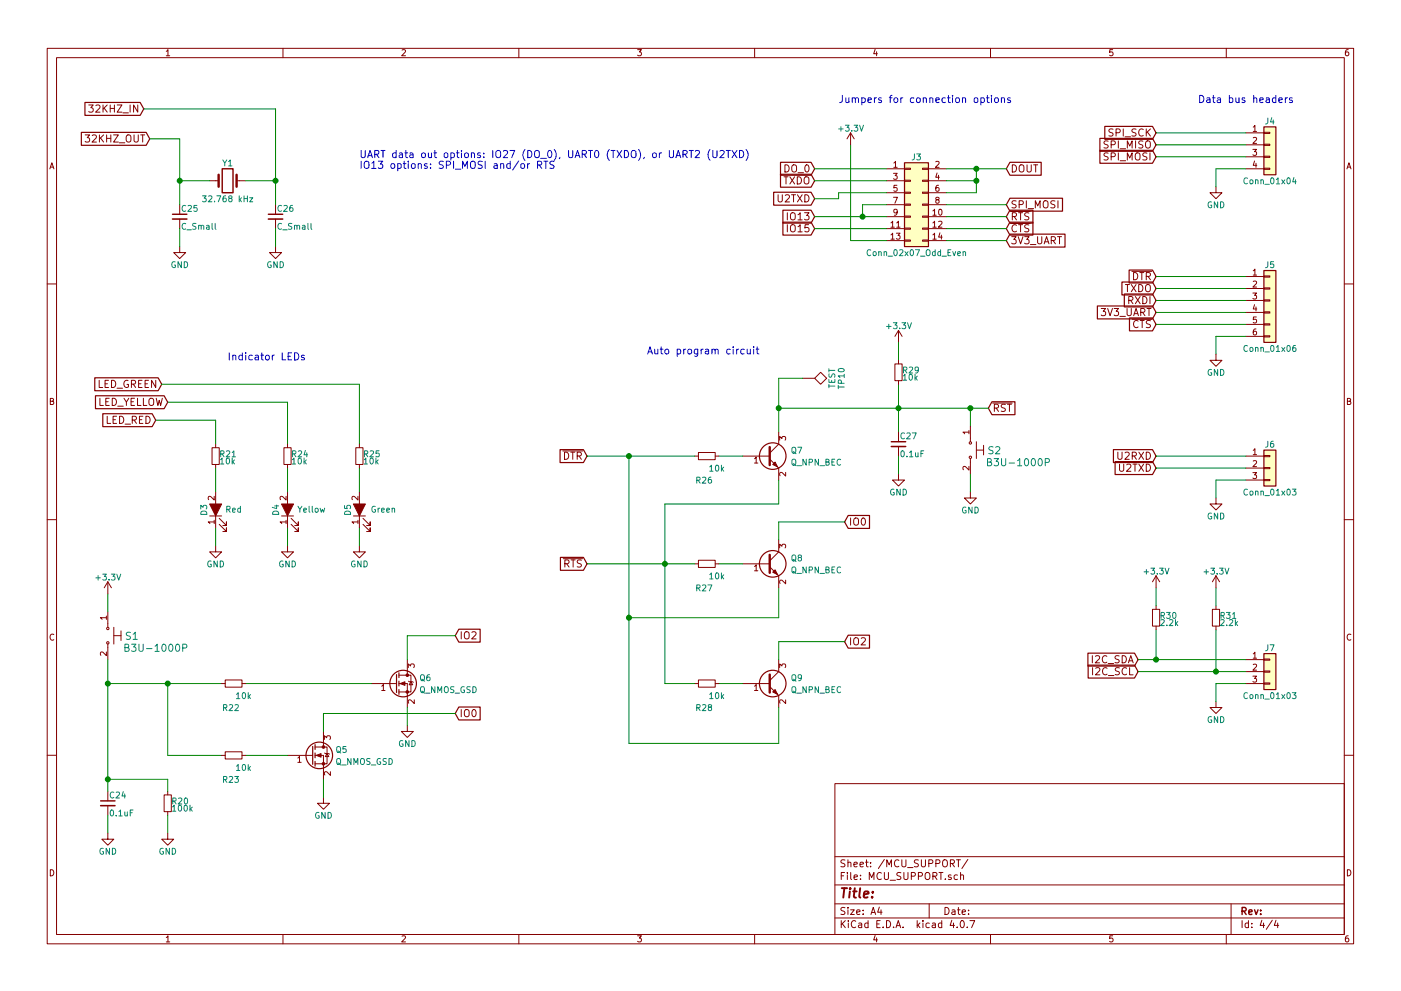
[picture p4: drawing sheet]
EESchema Schematic File Version 2
LIBS:power
LIBS:device
LIBS:switches
LIBS:relays
LIBS:motors
LIBS:transistors
LIBS:conn
LIBS:linear
LIBS:regul
LIBS:74xx
LIBS:cmos4000
LIBS:adc-dac
LIBS:memory
LIBS:xilinx
LIBS:microcontrollers
LIBS:dsp
LIBS:microchip
LIBS:analog_switches
LIBS:motorola
LIBS:texas
LIBS:intel
LIBS:audio
LIBS:interface
LIBS:digital-audio
LIBS:philips
LIBS:display
LIBS:cypress
LIBS:siliconi
LIBS:opto
LIBS:atmel
LIBS:contrib
LIBS:valves
LIBS:CustomComponents
LIBS:dk_Addressable-Specialty
LIBS:dk_Alarms-Buzzers-and-Sirens
LIBS:dk_Automotive-Relays
LIBS:dk_Balun
LIBS:dk_Barrel-Audio-Connectors
LIBS:dk_Battery-Holders-Clips-Contacts
LIBS:dk_Clock-Timing-Clock-Generators-PLLs-Frequency-Synthesizers
LIBS:dk_Clock-Timing-Programmable-Timers-and-Oscillators
LIBS:dk_Clock-Timing-Real-Time-Clocks
LIBS:dk_Coaxial-Connectors-RF
LIBS:dk_Current-Transducers
LIBS:dk_Data-Acquisition-ADCs-DACs-Special-Purpose
LIBS:dk_Data-Acquisition-Analog-to-Digital-Converters-ADC
LIBS:dk_Data-Acquisition-Digital-Potentiometers
LIBS:dk_Data-Acquisition-Digital-to-Analog-Converters-DAC
LIBS:dk_Data-Acquisition-Touch-Screen-Controllers
LIBS:dk_DC-DC-Converters
LIBS:dk_Digital-Isolators
LIBS:dk_Diodes-Bridge-Rectifiers
LIBS:dk_Diodes-Rectifiers-Arrays
LIBS:dk_Diodes-Rectifiers-Single
LIBS:dk_Diodes-Zener-Single
LIBS:dk_Display-Modules-LCD-OLED-Graphic
LIBS:dk_Display-Modules-LED-Character-and-Numeric
LIBS:dk_D-Sub-Connectors
LIBS:dk_Embedded-Microcontrollers
LIBS:dk_Encoders
LIBS:dk_Evaluation-Boards-Sensors
LIBS:dk_Ferrite-Beads-and-Chips
LIBS:dk_Fixed-Inductors
LIBS:dk_Fuses
LIBS:dk_Gas-Sensors
LIBS:dk_Humidity-Moisture-Sensors
LIBS:dk_Image-Sensors-Camera
LIBS:dk_Infrared-UV-Visible-Emitters
LIBS:dk_Inrush-Current-Limiters-ICL
LIBS:dk_Interface-Analog-Switches-Multiplexers-Demultiplexers
LIBS:dk_Interface-Analog-Switches-Special-Purpose
LIBS:dk_Interface-Controllers
LIBS:dk_Interface-Drivers-Receivers-Transceivers
LIBS:dk_Interface-I-O-Expanders
LIBS:dk_Interface-Modules
LIBS:dk_Interface-Sensor-and-Detector-Interfaces
LIBS:dk_Interface-Sensor-Capacitive-Touch
LIBS:dk_Interface-Specialized
LIBS:dk_LED-Indication-Discrete
LIBS:dk_LEDs-Circuit-Board-Indicators-Arrays-Light-Bars-Bar-Graphs
LIBS:dk_Linear-Amplifiers-Audio
LIBS:dk_Linear-Amplifiers-Instrumentation-OP-Amps-Buffer-Amps
LIBS:dk_Linear-Comparators
LIBS:dk_Logic-Buffers-Drivers-Receivers-Transceivers
LIBS:dk_Logic-Flip-Flops
LIBS:dk_Logic-Gates-and-Inverters
LIBS:dk_Logic-Multivibrators
LIBS:dk_Logic-Shift-Registers
LIBS:dk_Logic-Signal-Switches-Multiplexers-Decoders
LIBS:dk_Logic-Translators-Level-Shifters
LIBS:dk_Magnetic-Sensors-Compass-Magnetic-Field-Modules
LIBS:dk_Magnetic-Sensors-Linear-Compass-ICs
LIBS:dk_Magnetic-Sensors-Switches-Solid-State
LIBS:dk_Memory
LIBS:dk_Memory-Connectors-PC-Card-Sockets
LIBS:dk_Microphones
LIBS:dk_Modular-Connectors-Jacks
LIBS:dk_Modular-Connectors-Jacks-With-Magnetics
LIBS:dk_Motion-Sensors-Accelerometers
LIBS:dk_Motion-Sensors-IMUs-Inertial-Measurement-Units
LIBS:dk_Motion-Sensors-Tilt-Switches
LIBS:dk_Navigation-Switches-Joystick
LIBS:dk_Optical-Sensors-Ambient-Light-IR-UV-Sensors
LIBS:dk_Optical-Sensors-Photo-Detectors-Remote-Receiver
LIBS:dk_Optical-Sensors-Photodiodes
LIBS:dk_Optical-Sensors-Phototransistors
LIBS:dk_Optical-Sensors-Reflective-Analog-Output
LIBS:dk_Optoisolators-Logic-Output
LIBS:dk_Optoisolators-Transistor-Photovoltaic-Output
LIBS:dk_Optoisolators-Triac-SCR-Output
LIBS:dk_Oscillators
LIBS:dk_PMIC-AC-DC-Converters-Offline-Switchers
LIBS:dk_PMIC-Battery-Chargers
LIBS:dk_PMIC-Battery-Management
LIBS:dk_PMIC-Current-Regulation-Management
LIBS:dk_PMIC-Full-Half-Bridge-Drivers
LIBS:dk_PMIC-Gate-Drivers
LIBS:dk_PMIC-LED-Drivers
LIBS:dk_PMIC-Motor-Drivers-Controllers
LIBS:dk_PMIC-OR-Controllers-Ideal-Diodes
LIBS:dk_PMIC-Power-Distribution-Switches-Load-Drivers
LIBS:dk_PMIC-Power-Management-Specialized
LIBS:dk_PMIC-RMS-to-DC-Converters
LIBS:dk_PMIC-Supervisors
LIBS:dk_PMIC-Thermal-Management
LIBS:dk_PMIC-V-F-and-F-V-Converters
LIBS:dk_PMIC-Voltage-Reference
LIBS:dk_PMIC-Voltage-Regulators-DC-DC-Switching-Controllers
LIBS:dk_PMIC-Voltage-Regulators-DC-DC-Switching-Regulators
LIBS:dk_PMIC-Voltage-Regulators-Linear
LIBS:dk_PMIC-Voltage-Regulators-Special-Purpose
LIBS:dk_Power-Relays-Over-2-Amps
LIBS:dk_Pressure-Sensors-Transducers
LIBS:dk_Programmable-Oscillators
LIBS:dk_Pushbutton-Switches
LIBS:dk_Rectangular-Connectors-Headers-Male-Pins
LIBS:dk_Reed-Relays
LIBS:dk_Resistor-Networks-Arrays
LIBS:dk_RF-Amplifiers
LIBS:dk_RF-Antennas
LIBS:dk_RF-Demodulators
LIBS:dk_RF-Detectors
LIBS:dk_RF-Evaluation-and-Development-Kits-Boards
LIBS:dk_RFID-RF-Access-Monitoring-ICs
LIBS:dk_RF-Receivers
LIBS:dk_RF-Switches
LIBS:dk_RF-Transceiver-ICs
LIBS:dk_RF-Transceiver-Modules
LIBS:dk_RF-Transmitters
LIBS:dk_Rotary-Potentiometers-Rheostats
LIBS:dk_Sensors-Transducers_Accessories
LIBS:dk_Signal-Relays-Up-to-2-Amps
LIBS:dk_Slide-Switches
LIBS:dk_Solid-State-Relays
LIBS:dk_Specialized-ICs
LIBS:dk_Specialized-Sensors
LIBS:dk_Surge-Suppression-ICs
LIBS:dk_Tactile-Switches
LIBS:dk_Temperature-Sensors-Analog-and-Digital-Output
LIBS:dk_Thermal-Cutoffs-Thermal-Fuses
LIBS:dk_Thyristors-DIACs-SIDACs
LIBS:dk_Thyristors-SCRs
LIBS:dk_Thyristors-TRIACs
LIBS:dk_Toggle-Switches
LIBS:dk_Transistors-Bipolar-BJT-Arrays
LIBS:dk_Transistors-Bipolar-BJT-RF
LIBS:dk_Transistors-Bipolar-BJT-Single
LIBS:dk_Transistors-Bipolar-BJT-Single-Pre-Biased
LIBS:dk_Transistors-FETs-MOSFETs-Arrays
LIBS:dk_Transistors-FETs-MOSFETs-RF
LIBS:dk_Transistors-FETs-MOSFETs-Single
LIBS:dk_Transistors-JFETs
LIBS:dk_Trimmer-Potentiometers
LIBS:dk_TVS-Diodes
LIBS:dk_TVS-Mixed-Technology
LIBS:dk_USB-DVI-HDMI-Connectors
LIBS:TPS55340PWP
LIBS:espressif-xess
LIBS:CONTROLLER_PCB-cache
EELAYER 25 0
EELAYER END
$Descr A4 11693 8268
encoding utf-8
Sheet 4 4
Title ""
Date ""
Rev ""
Comp ""
Comment1 ""
Comment2 ""
Comment3 ""
Comment4 ""
$EndDescr
$Comp
L C_Small C25
U 1 1
P 1500 1800
F 0 "C25" H 1510 1870 50  0000 L CNN
F 1 "C_Small" H 1510 1720 50  0000 L CNN
F 2 "Capacitors_SMD:C_0603_HandSoldering" H 1500 1800 50  0001 C CNN
F 3 "" H 1500 1800 50  0001 C CNN
	1    1500 1800
	1    0    0    -1  
$EndComp
$Comp
L Crystal Y1
U 1 1
P 1900 1500
F 0 "Y1" H 1900 1650 50  0000 C CNN
F 1 "32.768 kHz" H 1900 1350 50  0000 C CNN
F 2 "Crystals:Crystal_SMD_3215-2pin_3.2x1.5mm" H 1900 1500 50  0001 C CNN
F 3 "" H 1900 1500 50  0001 C CNN
F 4 "FC-135 32.7680KA-A0" H 1900 1500 60  0001 C CNN "P/N"
	1    1900 1500
	1    0    0    -1  
$EndComp
$Comp
L C_Small C26
U 1 1
P 2300 1800
F 0 "C26" H 2310 1870 50  0000 L CNN
F 1 "C_Small" H 2310 1720 50  0000 L CNN
F 2 "Capacitors_SMD:C_0603_HandSoldering" H 2300 1800 50  0001 C CNN
F 3 "" H 2300 1800 50  0001 C CNN
	1    2300 1800
	1    0    0    -1  
$EndComp
Text GLabel 1200 900  0    60   Input ~ 0
32KHZ_IN
Text GLabel 1250 1150 0    60   Input ~ 0
32KHZ_OUT
$Comp
L GND #PWR025
U 1 1
P 1500 2050
F 0 "#PWR025" H 1500 1800 50  0001 C CNN
F 1 "GND" H 1500 1900 50  0000 C CNN
F 2 "" H 1500 2050 50  0001 C CNN
F 3 "" H 1500 2050 50  0001 C CNN
	1    1500 2050
	1    0    0    -1  
$EndComp
$Comp
L GND #PWR026
U 1 1
P 2300 2050
F 0 "#PWR026" H 2300 1800 50  0001 C CNN
F 1 "GND" H 2300 1900 50  0000 C CNN
F 2 "" H 2300 2050 50  0001 C CNN
F 3 "" H 2300 2050 50  0001 C CNN
	1    2300 2050
	1    0    0    -1  
$EndComp
Text GLabel 8400 1400 2    60   Input ~ 0
DOUT
Text GLabel 6800 1400 0    60   Input ~ 0
DO_0
Text GLabel 6800 1500 0    60   Input ~ 0
TXDO
Text GLabel 6800 1650 0    60   Input ~ 0
U2TXD
$Comp
L Conn_01x04 J4
U 1 1
P 10600 1200
F 0 "J4" H 10600 1400 50  0000 C CNN
F 1 "Conn_01x04" H 10600 900 50  0000 C CNN
F 2 "Pin_Headers:Pin_Header_Straight_1x04_Pitch2.54mm_SMD_Pin1Left" H 10600 1200 50  0001 C CNN
F 3 "" H 10600 1200 50  0001 C CNN
	1    10600 1200
	1    0    0    -1  
$EndComp
$Comp
L Conn_01x03 J6
U 1 1
P 10600 3900
F 0 "J6" H 10600 4100 50  0000 C CNN
F 1 "Conn_01x03" H 10600 3700 50  0000 C CNN
F 2 "Pin_Headers:Pin_Header_Straight_1x03_Pitch2.54mm_SMD_Pin1Left" H 10600 3900 50  0001 C CNN
F 3 "" H 10600 3900 50  0001 C CNN
	1    10600 3900
	1    0    0    -1  
$EndComp
$Comp
L GND #PWR027
U 1 1
P 10150 1550
F 0 "#PWR027" H 10150 1300 50  0001 C CNN
F 1 "GND" H 10150 1400 50  0000 C CNN
F 2 "" H 10150 1550 50  0001 C CNN
F 3 "" H 10150 1550 50  0001 C CNN
	1    10150 1550
	1    0    0    -1  
$EndComp
$Comp
L GND #PWR028
U 1 1
P 10150 2950
F 0 "#PWR028" H 10150 2700 50  0001 C CNN
F 1 "GND" H 10150 2800 50  0000 C CNN
F 2 "" H 10150 2950 50  0001 C CNN
F 3 "" H 10150 2950 50  0001 C CNN
	1    10150 2950
	1    0    0    -1  
$EndComp
$Comp
L GND #PWR029
U 1 1
P 10150 4150
F 0 "#PWR029" H 10150 3900 50  0001 C CNN
F 1 "GND" H 10150 4000 50  0000 C CNN
F 2 "" H 10150 4150 50  0001 C CNN
F 3 "" H 10150 4150 50  0001 C CNN
	1    10150 4150
	1    0    0    -1  
$EndComp
$Comp
L Conn_01x03 J7
U 1 1
P 10600 5600
F 0 "J7" H 10600 5800 50  0000 C CNN
F 1 "Conn_01x03" H 10600 5400 50  0000 C CNN
F 2 "Pin_Headers:Pin_Header_Straight_1x03_Pitch2.54mm_SMD_Pin1Left" H 10600 5600 50  0001 C CNN
F 3 "" H 10600 5600 50  0001 C CNN
	1    10600 5600
	1    0    0    -1  
$EndComp
$Comp
L GND #PWR030
U 1 1
P 10150 5850
F 0 "#PWR030" H 10150 5600 50  0001 C CNN
F 1 "GND" H 10150 5700 50  0000 C CNN
F 2 "" H 10150 5850 50  0001 C CNN
F 3 "" H 10150 5850 50  0001 C CNN
	1    10150 5850
	1    0    0    -1  
$EndComp
Text GLabel 9650 1100 0    60   Input ~ 0
SPI_SCK
Text GLabel 9650 1200 0    60   Input ~ 0
SPI_MISO
Text GLabel 9650 2500 0    60   Input ~ 0
RXDI
Text GLabel 9650 2400 0    60   Input ~ 0
TXDO
Text GLabel 9650 3800 0    60   Input ~ 0
U2RXD
Text GLabel 9650 3900 0    60   Input ~ 0
U2TXD
$Comp
L R_Small R31
U 1 1
P 10150 5150
F 0 "R31" H 10180 5170 50  0000 L CNN
F 1 "2.2k" H 10180 5110 50  0000 L CNN
F 2 "Resistors_SMD:R_0603_HandSoldering" H 10150 5150 50  0001 C CNN
F 3 "" H 10150 5150 50  0001 C CNN
	1    10150 5150
	1    0    0    -1  
$EndComp
$Comp
L R_Small R30
U 1 1
P 9650 5150
F 0 "R30" H 9680 5170 50  0000 L CNN
F 1 "2.2k" H 9680 5110 50  0000 L CNN
F 2 "Resistors_SMD:R_0603_HandSoldering" H 9650 5150 50  0001 C CNN
F 3 "" H 9650 5150 50  0001 C CNN
	1    9650 5150
	1    0    0    -1  
$EndComp
$Comp
L +3.3V #PWR031
U 1 1
P 9650 4900
F 0 "#PWR031" H 9650 4750 50  0001 C CNN
F 1 "+3.3V" H 9650 5040 50  0000 C CNN
F 2 "" H 9650 4900 50  0001 C CNN
F 3 "" H 9650 4900 50  0001 C CNN
	1    9650 4900
	1    0    0    -1  
$EndComp
$Comp
L +3.3V #PWR032
U 1 1
P 10150 4900
F 0 "#PWR032" H 10150 4750 50  0001 C CNN
F 1 "+3.3V" H 10150 5040 50  0000 C CNN
F 2 "" H 10150 4900 50  0001 C CNN
F 3 "" H 10150 4900 50  0001 C CNN
	1    10150 4900
	1    0    0    -1  
$EndComp
Text GLabel 9500 5500 0    60   Input ~ 0
I2C_SDA
Text GLabel 9500 5600 0    60   Input ~ 0
I2C_SCL
Text GLabel 6800 1800 0    60   Input ~ 0
IO13
Text GLabel 8400 1700 2    60   Input ~ 0
SPI_MOSI
Text GLabel 9650 1300 0    60   Input ~ 0
SPI_MOSI
Text GLabel 8400 1800 2    60   Input ~ 0
~RTS
$Comp
L Conn_01x06 J5
U 1 1
P 10600 2500
F 0 "J5" H 10600 2800 50  0000 C CNN
F 1 "Conn_01x06" H 10600 2100 50  0000 C CNN
F 2 "Pin_Headers:Pin_Header_Straight_1x06_Pitch2.54mm_SMD_Pin1Left" H 10600 2500 50  0001 C CNN
F 3 "" H 10600 2500 50  0001 C CNN
	1    10600 2500
	1    0    0    -1  
$EndComp
Text GLabel 9650 2700 0    60   Input ~ 0
~CTS
Text GLabel 9650 2300 0    60   Input ~ 0
~DTR
$Comp
L Conn_02x07_Odd_Even J3
U 1 1
P 7600 1700
F 0 "J3" H 7650 2100 50  0000 C CNN
F 1 "Conn_02x07_Odd_Even" H 7650 1300 50  0000 C CNN
F 2 "Pin_Headers:Pin_Header_Straight_2x07_Pitch2.54mm_SMD" H 7600 1700 50  0001 C CNN
F 3 "" H 7600 1700 50  0001 C CNN
	1    7600 1700
	1    0    0    -1  
$EndComp
Text GLabel 8400 1900 2    60   Input ~ 0
~CTS
Text GLabel 8400 2000 2    60   Input ~ 0
3V3_UART
Text GLabel 9650 2600 0    60   Input ~ 0
3V3_UART
$Comp
L +3.3V #PWR033
U 1 1
P 7100 1200
F 0 "#PWR033" H 7100 1050 50  0001 C CNN
F 1 "+3.3V" H 7100 1340 50  0000 C CNN
F 2 "" H 7100 1200 50  0001 C CNN
F 3 "" H 7100 1200 50  0001 C CNN
	1    7100 1200
	1    0    0    -1  
$EndComp
Text GLabel 6800 1900 0    60   Input ~ 0
IO15
Text Notes 7000 850  0    60   ~ 0
Jumpers for connection options
$Comp
L Q_NPN_BEC Q9
U 1 1
P 6400 5700
F 0 "Q9" H 6600 5750 50  0000 L CNN
F 1 "Q_NPN_BEC" H 6600 5650 50  0000 L CNN
F 2 "TO_SOT_Packages_SMD:SOT-23" H 6600 5800 50  0001 C CNN
F 3 "" H 6400 5700 50  0001 C CNN
	1    6400 5700
	1    0    0    -1  
$EndComp
$Comp
L Q_NPN_BEC Q8
U 1 1
P 6400 4700
F 0 "Q8" H 6600 4750 50  0000 L CNN
F 1 "Q_NPN_BEC" H 6600 4650 50  0000 L CNN
F 2 "TO_SOT_Packages_SMD:SOT-23" H 6600 4800 50  0001 C CNN
F 3 "" H 6400 4700 50  0001 C CNN
	1    6400 4700
	1    0    0    -1  
$EndComp
$Comp
L Q_NPN_BEC Q7
U 1 1
P 6400 3800
F 0 "Q7" H 6600 3850 50  0000 L CNN
F 1 "Q_NPN_BEC" H 6600 3750 50  0000 L CNN
F 2 "TO_SOT_Packages_SMD:SOT-23" H 6600 3900 50  0001 C CNN
F 3 "" H 6400 3800 50  0001 C CNN
	1    6400 3800
	1    0    0    -1  
$EndComp
Text GLabel 8250 3400 2    60   Input ~ 0
~RST
Text GLabel 7050 4350 2    60   Input ~ 0
IO0
Text GLabel 7050 5350 2    60   Input ~ 0
IO2
$Comp
L GND #PWR034
U 1 1
P 7500 3950
F 0 "#PWR034" H 7500 3700 50  0001 C CNN
F 1 "GND" H 7500 3800 50  0000 C CNN
F 2 "" H 7500 3950 50  0001 C CNN
F 3 "" H 7500 3950 50  0001 C CNN
	1    7500 3950
	1    0    0    -1  
$EndComp
$Comp
L +3.3V #PWR035
U 1 1
P 7500 2850
F 0 "#PWR035" H 7500 2700 50  0001 C CNN
F 1 "+3.3V" H 7500 2990 50  0000 C CNN
F 2 "" H 7500 2850 50  0001 C CNN
F 3 "" H 7500 2850 50  0001 C CNN
	1    7500 2850
	1    0    0    -1  
$EndComp
$Comp
L R_Small R26
U 1 1
P 5900 3800
F 0 "R26" V 6100 3750 50  0000 L CNN
F 1 "10k" V 6000 3650 50  0000 L CNN
F 2 "Resistors_SMD:R_0603_HandSoldering" H 5900 3800 50  0001 C CNN
F 3 "" H 5900 3800 50  0001 C CNN
	1    5900 3800
	0    -1   1    0   
$EndComp
Text GLabel 4900 3800 0    60   Input ~ 0
~DTR
Text GLabel 4900 4700 0    60   Input ~ 0
~RTS
$Comp
L B3U-1000P S2
U 1 1
P 8100 3750
F 0 "S2" V 8100 3950 60  0000 C CNN
F 1 "B3U-1000P" V 8200 4150 60  0000 C CNN
F 2 "digikey-footprints:Switch_Tactile_SMD_B3U-1000P" H 8300 3950 60  0001 L CNN
F 3 "http://omronfs.omron.com/en_US/ecb/products/pdf/en-b3u.pdf" H 8300 4050 60  0001 L CNN
F 4 "SW1020CT-ND" H 8300 4150 60  0001 L CNN "Digi-Key_PN"
F 5 "B3U-1000P" H 8300 4250 60  0001 L CNN "MPN"
F 6 "Switches" H 8300 4350 60  0001 L CNN "Category"
F 7 "Tactile Switches" H 8300 4450 60  0001 L CNN "Family"
F 8 "http://omronfs.omron.com/en_US/ecb/products/pdf/en-b3u.pdf" H 8300 4550 60  0001 L CNN "DK_Datasheet_Link"
F 9 "/product-detail/en/omron-electronics-inc-emc-div/B3U-1000P/SW1020CT-ND/1534357" H 8300 4650 60  0001 L CNN "DK_Detail_Page"
F 10 "SWITCH TACTILE SPST-NO 0.05A 12V" H 8300 4750 60  0001 L CNN "Description"
F 11 "Omron Electronics Inc-EMC Div" H 8300 4850 60  0001 L CNN "Manufacturer"
F 12 "Active" H 8300 4950 60  0001 L CNN "Status"
	1    8100 3750
	0    1    1    0   
$EndComp
$Comp
L GND #PWR036
U 1 1
P 8100 4100
F 0 "#PWR036" H 8100 3850 50  0001 C CNN
F 1 "GND" H 8100 3950 50  0000 C CNN
F 2 "" H 8100 4100 50  0001 C CNN
F 3 "" H 8100 4100 50  0001 C CNN
	1    8100 4100
	1    0    0    -1  
$EndComp
$Comp
L B3U-1000P S1
U 1 1
P 900 5300
F 0 "S1" V 900 5500 60  0000 C CNN
F 1 "B3U-1000P" V 1000 5700 60  0000 C CNN
F 2 "digikey-footprints:Switch_Tactile_SMD_B3U-1000P" H 1100 5500 60  0001 L CNN
F 3 "http://omronfs.omron.com/en_US/ecb/products/pdf/en-b3u.pdf" H 1100 5600 60  0001 L CNN
F 4 "SW1020CT-ND" H 1100 5700 60  0001 L CNN "Digi-Key_PN"
F 5 "B3U-1000P" H 1100 5800 60  0001 L CNN "MPN"
F 6 "Switches" H 1100 5900 60  0001 L CNN "Category"
F 7 "Tactile Switches" H 1100 6000 60  0001 L CNN "Family"
F 8 "http://omronfs.omron.com/en_US/ecb/products/pdf/en-b3u.pdf" H 1100 6100 60  0001 L CNN "DK_Datasheet_Link"
F 9 "/product-detail/en/omron-electronics-inc-emc-div/B3U-1000P/SW1020CT-ND/1534357" H 1100 6200 60  0001 L CNN "DK_Detail_Page"
F 10 "SWITCH TACTILE SPST-NO 0.05A 12V" H 1100 6300 60  0001 L CNN "Description"
F 11 "Omron Electronics Inc-EMC Div" H 1100 6400 60  0001 L CNN "Manufacturer"
F 12 "Active" H 1100 6500 60  0001 L CNN "Status"
	1    900  5300
	0    1    1    0   
$EndComp
$Comp
L C_Small C24
U 1 1
P 900 6700
F 0 "C24" H 910 6770 50  0000 L CNN
F 1 "0.1uF" H 910 6620 50  0000 L CNN
F 2 "Capacitors_SMD:C_0603_HandSoldering" H 900 6700 50  0001 C CNN
F 3 "" H 900 6700 50  0001 C CNN
	1    900  6700
	1    0    0    -1  
$EndComp
$Comp
L GND #PWR037
U 1 1
P 900 6950
F 0 "#PWR037" H 900 6700 50  0001 C CNN
F 1 "GND" H 900 6800 50  0000 C CNN
F 2 "" H 900 6950 50  0001 C CNN
F 3 "" H 900 6950 50  0001 C CNN
	1    900  6950
	1    0    0    -1  
$EndComp
$Comp
L R_Small R20
U 1 1
P 1400 6700
F 0 "R20" H 1430 6720 50  0000 L CNN
F 1 "100k" H 1430 6660 50  0000 L CNN
F 2 "Resistors_SMD:R_0603_HandSoldering" H 1400 6700 50  0001 C CNN
F 3 "" H 1400 6700 50  0001 C CNN
	1    1400 6700
	1    0    0    -1  
$EndComp
$Comp
L +3.3V #PWR038
U 1 1
P 900 4950
F 0 "#PWR038" H 900 4800 50  0001 C CNN
F 1 "+3.3V" H 900 5090 50  0000 C CNN
F 2 "" H 900 4950 50  0001 C CNN
F 3 "" H 900 4950 50  0001 C CNN
	1    900  4950
	1    0    0    -1  
$EndComp
$Comp
L Q_NMOS_GSD Q5
U 1 1
P 2600 6300
F 0 "Q5" H 2800 6350 50  0000 L CNN
F 1 "Q_NMOS_GSD" H 2800 6250 50  0000 L CNN
F 2 "TO_SOT_Packages_SMD:SOT-23" H 2800 6400 50  0001 C CNN
F 3 "" H 2600 6300 50  0001 C CNN
	1    2600 6300
	1    0    0    -1  
$EndComp
$Comp
L Q_NMOS_GSD Q6
U 1 1
P 3300 5700
F 0 "Q6" H 3500 5750 50  0000 L CNN
F 1 "Q_NMOS_GSD" H 3500 5650 50  0000 L CNN
F 2 "TO_SOT_Packages_SMD:SOT-23" H 3500 5800 50  0001 C CNN
F 3 "" H 3300 5700 50  0001 C CNN
	1    3300 5700
	1    0    0    -1  
$EndComp
Text GLabel 3800 5950 2    60   Input ~ 0
IO0
Text GLabel 3800 5300 2    60   Input ~ 0
IO2
$Comp
L GND #PWR039
U 1 1
P 2700 6650
F 0 "#PWR039" H 2700 6400 50  0001 C CNN
F 1 "GND" H 2700 6500 50  0000 C CNN
F 2 "" H 2700 6650 50  0001 C CNN
F 3 "" H 2700 6650 50  0001 C CNN
	1    2700 6650
	1    0    0    -1  
$EndComp
$Comp
L GND #PWR040
U 1 1
P 3400 6050
F 0 "#PWR040" H 3400 5800 50  0001 C CNN
F 1 "GND" H 3400 5900 50  0000 C CNN
F 2 "" H 3400 6050 50  0001 C CNN
F 3 "" H 3400 6050 50  0001 C CNN
	1    3400 6050
	1    0    0    -1  
$EndComp
$Comp
L GND #PWR041
U 1 1
P 1400 6950
F 0 "#PWR041" H 1400 6700 50  0001 C CNN
F 1 "GND" H 1400 6800 50  0000 C CNN
F 2 "" H 1400 6950 50  0001 C CNN
F 3 "" H 1400 6950 50  0001 C CNN
	1    1400 6950
	1    0    0    -1  
$EndComp
Wire Wire Line
	1500 1700 1500 1150
Wire Wire Line
	1500 1150 1250 1150
Wire Wire Line
	1500 2050 1500 1900
Wire Wire Line
	2300 2050 2300 1900
Wire Wire Line
	2300 1700 2300 900 
Wire Wire Line
	1750 1500 1500 1500
Connection ~ 1500 1500
Wire Wire Line
	2050 1500 2300 1500
Connection ~ 2300 1500
Wire Wire Line
	2300 900  1200 900 
Wire Wire Line
	6800 1400 7400 1400
Wire Wire Line
	10400 4000 10150 4000
Wire Wire Line
	10150 4000 10150 4150
Wire Wire Line
	10150 2950 10150 2800
Wire Wire Line
	10150 2800 10400 2800
Wire Wire Line
	10150 1550 10150 1400
Wire Wire Line
	10150 1400 10400 1400
Wire Wire Line
	10400 5700 10150 5700
Wire Wire Line
	10150 5700 10150 5850
Wire Wire Line
	9650 1100 10400 1100
Wire Wire Line
	9650 1200 10400 1200
Wire Wire Line
	9650 3800 10400 3800
Wire Wire Line
	9650 3900 10400 3900
Wire Wire Line
	9500 5500 10400 5500
Wire Wire Line
	9500 5600 10400 5600
Wire Wire Line
	9650 4900 9650 5050
Wire Wire Line
	10150 4900 10150 5050
Wire Wire Line
	10150 5250 10150 5600
Connection ~ 10150 5600
Wire Wire Line
	9650 5250 9650 5500
Connection ~ 9650 5500
Wire Wire Line
	6800 1500 7400 1500
Wire Wire Line
	6800 1800 7400 1800
Wire Wire Line
	7900 1400 8400 1400
Wire Wire Line
	7900 1600 8150 1600
Wire Wire Line
	8150 1600 8150 1400
Connection ~ 8150 1400
Wire Wire Line
	7900 1500 8150 1500
Connection ~ 8150 1500
Wire Wire Line
	8400 1700 7900 1700
Wire Wire Line
	9650 1300 10400 1300
Wire Wire Line
	7400 1700 7200 1700
Wire Wire Line
	7200 1700 7200 1800
Connection ~ 7200 1800
Wire Wire Line
	7400 1600 7000 1600
Wire Wire Line
	7000 1600 7000 1650
Wire Wire Line
	7000 1650 6800 1650
Wire Wire Line
	9650 2700 10400 2700
Wire Wire Line
	9650 2300 10400 2300
Wire Wire Line
	8400 1800 7900 1800
Wire Wire Line
	8400 1900 7900 1900
Wire Wire Line
	9650 2600 10400 2600
Wire Wire Line
	8400 2000 7900 2000
Wire Wire Line
	7100 1200 7100 2000
Wire Wire Line
	7100 2000 7400 2000
Wire Wire Line
	6800 1900 7400 1900
Wire Wire Line
	7050 4350 6500 4350
Wire Wire Line
	6500 4350 6500 4500
Wire Wire Line
	7050 5350 6500 5350
Wire Wire Line
	6500 5350 6500 5500
Wire Wire Line
	7500 3950 7500 3800
Wire Wire Line
	7500 2850 7500 3000
Wire Wire Line
	6500 3150 6500 3600
Wire Wire Line
	6500 3400 8250 3400
Wire Wire Line
	7500 3200 7500 3600
Connection ~ 7500 3400
Wire Wire Line
	6000 3800 6200 3800
Wire Wire Line
	6000 4700 6200 4700
Wire Wire Line
	6000 5700 6200 5700
Wire Wire Line
	4900 3800 5800 3800
Wire Wire Line
	4900 4700 5800 4700
Wire Wire Line
	5550 5700 5800 5700
Wire Wire Line
	5550 4200 5550 5700
Connection ~ 5550 4700
Wire Wire Line
	6500 4000 6500 4200
Wire Wire Line
	6500 4200 5550 4200
Wire Wire Line
	6500 5900 6500 6200
Wire Wire Line
	6500 6200 5250 6200
Wire Wire Line
	5250 6200 5250 3800
Connection ~ 5250 3800
Wire Wire Line
	6500 4900 6500 5150
Wire Wire Line
	6500 5150 5250 5150
Connection ~ 5250 5150
Wire Wire Line
	8100 4100 8100 3950
Wire Wire Line
	8100 3550 8100 3400
Connection ~ 8100 3400
Wire Wire Line
	900  6950 900  6800
Wire Wire Line
	900  4950 900  5100
Wire Wire Line
	2700 6650 2700 6500
Wire Wire Line
	3400 6050 3400 5900
Wire Wire Line
	1400 6950 1400 6800
Wire Wire Line
	900  5500 900  6600
Wire Wire Line
	900  5700 1850 5700
Connection ~ 900  5700
Wire Wire Line
	2050 5700 3100 5700
Wire Wire Line
	2400 6300 2050 6300
Wire Wire Line
	1850 6300 1400 6300
Wire Wire Line
	1400 6300 1400 5700
Connection ~ 1400 5700
Wire Wire Line
	1400 6600 1400 6500
Wire Wire Line
	1400 6500 900  6500
Connection ~ 900  6500
Wire Wire Line
	2700 6100 2700 5950
Wire Wire Line
	2700 5950 3800 5950
Wire Wire Line
	3400 5500 3400 5300
Wire Wire Line
	3400 5300 3800 5300
$Comp
L LED_ALT D3
U 1 1
P 1800 4250
F 0 "D3" H 1800 4350 50  0000 C CNN
F 1 "Red" V 1800 4100 50  0000 C CNN
F 2 "LEDs:LED_0603_HandSoldering" H 1800 4250 50  0001 C CNN
F 3 "" H 1800 4250 50  0001 C CNN
	1    1800 4250
	0    -1   -1   0   
$EndComp
$Comp
L LED_ALT D4
U 1 1
P 2400 4250
F 0 "D4" H 2400 4350 50  0000 C CNN
F 1 "Yellow" V 2400 4050 50  0000 C CNN
F 2 "LEDs:LED_0603_HandSoldering" H 2400 4250 50  0001 C CNN
F 3 "" H 2400 4250 50  0001 C CNN
	1    2400 4250
	0    -1   -1   0   
$EndComp
$Comp
L LED_ALT D5
U 1 1
P 3000 4250
F 0 "D5" H 3000 4350 50  0000 C CNN
F 1 "Green" V 3000 4050 50  0000 C CNN
F 2 "LEDs:LED_0603_HandSoldering" H 3000 4250 50  0001 C CNN
F 3 "" H 3000 4250 50  0001 C CNN
	1    3000 4250
	0    -1   -1   0   
$EndComp
$Comp
L GND #PWR042
U 1 1
P 1800 4550
F 0 "#PWR042" H 1800 4300 50  0001 C CNN
F 1 "GND" H 1800 4400 50  0000 C CNN
F 2 "" H 1800 4550 50  0001 C CNN
F 3 "" H 1800 4550 50  0001 C CNN
	1    1800 4550
	1    0    0    -1  
$EndComp
Wire Wire Line
	1800 4550 1800 4400
$Comp
L GND #PWR043
U 1 1
P 2400 4550
F 0 "#PWR043" H 2400 4300 50  0001 C CNN
F 1 "GND" H 2400 4400 50  0000 C CNN
F 2 "" H 2400 4550 50  0001 C CNN
F 3 "" H 2400 4550 50  0001 C CNN
	1    2400 4550
	1    0    0    -1  
$EndComp
Wire Wire Line
	2400 4550 2400 4400
$Comp
L GND #PWR044
U 1 1
P 3000 4550
F 0 "#PWR044" H 3000 4300 50  0001 C CNN
F 1 "GND" H 3000 4400 50  0000 C CNN
F 2 "" H 3000 4550 50  0001 C CNN
F 3 "" H 3000 4550 50  0001 C CNN
	1    3000 4550
	1    0    0    -1  
$EndComp
Wire Wire Line
	3000 4550 3000 4400
$Comp
L R_Small R21
U 1 1
P 1800 3800
F 0 "R21" H 1830 3820 50  0000 L CNN
F 1 "10k" H 1830 3760 50  0000 L CNN
F 2 "Resistors_SMD:R_0603_HandSoldering" H 1800 3800 50  0001 C CNN
F 3 "" H 1800 3800 50  0001 C CNN
	1    1800 3800
	1    0    0    -1  
$EndComp
Wire Wire Line
	1800 3900 1800 4100
Wire Wire Line
	2400 3900 2400 4100
Wire Wire Line
	3000 3900 3000 4100
Text GLabel 1300 3500 0    60   Input ~ 0
LED_RED
Text GLabel 1400 3350 0    60   Input ~ 0
LED_YELLOW
Text GLabel 1350 3200 0    60   Input ~ 0
LED_GREEN
Wire Wire Line
	1300 3500 1800 3500
Wire Wire Line
	1800 3500 1800 3700
Wire Wire Line
	1400 3350 2400 3350
Wire Wire Line
	2400 3350 2400 3700
Wire Wire Line
	1350 3200 3000 3200
Wire Wire Line
	3000 3200 3000 3700
Text Notes 5400 2950 0    60   ~ 0
Auto program circuit
$Comp
L TEST TP10
U 1 1
P 6700 3150
F 0 "TP10" H 6700 3450 50  0000 C BNN
F 1 "TEST" H 6700 3400 50  0000 C CNN
F 2 "Measurement_Points:Measurement_Point_Round-SMD-Pad_Small" H 6700 3150 50  0001 C CNN
F 3 "" H 6700 3150 50  0001 C CNN
	1    6700 3150
	0    1    1    0   
$EndComp
$Comp
L R_Small R24
U 1 1
P 2400 3800
F 0 "R24" H 2430 3820 50  0000 L CNN
F 1 "10k" H 2430 3760 50  0000 L CNN
F 2 "Resistors_SMD:R_0603_HandSoldering" H 2400 3800 50  0001 C CNN
F 3 "" H 2400 3800 50  0001 C CNN
	1    2400 3800
	1    0    0    -1  
$EndComp
$Comp
L R_Small R25
U 1 1
P 3000 3800
F 0 "R25" H 3030 3820 50  0000 L CNN
F 1 "10k" H 3030 3760 50  0000 L CNN
F 2 "Resistors_SMD:R_0603_HandSoldering" H 3000 3800 50  0001 C CNN
F 3 "" H 3000 3800 50  0001 C CNN
	1    3000 3800
	1    0    0    -1  
$EndComp
Wire Wire Line
	6700 3150 6500 3150
Connection ~ 6500 3400
$Comp
L R_Small R29
U 1 1
P 7500 3100
F 0 "R29" H 7530 3120 50  0000 L CNN
F 1 "10k" H 7530 3060 50  0000 L CNN
F 2 "Resistors_SMD:R_0603_HandSoldering" H 7500 3100 50  0001 C CNN
F 3 "" H 7500 3100 50  0001 C CNN
	1    7500 3100
	1    0    0    -1  
$EndComp
$Comp
L R_Small R27
U 1 1
P 5900 4700
F 0 "R27" V 6100 4650 50  0000 L CNN
F 1 "10k" V 6000 4550 50  0000 L CNN
F 2 "Resistors_SMD:R_0603_HandSoldering" H 5900 4700 50  0001 C CNN
F 3 "" H 5900 4700 50  0001 C CNN
	1    5900 4700
	0    -1   1    0   
$EndComp
$Comp
L R_Small R28
U 1 1
P 5900 5700
F 0 "R28" V 6100 5650 50  0000 L CNN
F 1 "10k" V 6000 5550 50  0000 L CNN
F 2 "Resistors_SMD:R_0603_HandSoldering" H 5900 5700 50  0001 C CNN
F 3 "" H 5900 5700 50  0001 C CNN
	1    5900 5700
	0    -1   1    0   
$EndComp
$Comp
L R_Small R22
U 1 1
P 1950 5700
F 0 "R22" V 2150 5650 50  0000 L CNN
F 1 "10k" V 2050 5550 50  0000 L CNN
F 2 "Resistors_SMD:R_0603_HandSoldering" H 1950 5700 50  0001 C CNN
F 3 "" H 1950 5700 50  0001 C CNN
	1    1950 5700
	0    -1   1    0   
$EndComp
$Comp
L R_Small R23
U 1 1
P 1950 6300
F 0 "R23" V 2150 6250 50  0000 L CNN
F 1 "10k" V 2050 6150 50  0000 L CNN
F 2 "Resistors_SMD:R_0603_HandSoldering" H 1950 6300 50  0001 C CNN
F 3 "" H 1950 6300 50  0001 C CNN
	1    1950 6300
	0    -1   1    0   
$EndComp
$Comp
L C_Small C27
U 1 1
P 7500 3700
F 0 "C27" H 7510 3770 50  0000 L CNN
F 1 "0.1uF" H 7510 3620 50  0000 L CNN
F 2 "Capacitors_SMD:C_0603_HandSoldering" H 7500 3700 50  0001 C CNN
F 3 "" H 7500 3700 50  0001 C CNN
	1    7500 3700
	1    0    0    -1  
$EndComp
Wire Wire Line
	9650 2400 10400 2400
Wire Wire Line
	9650 2500 10400 2500
Text Notes 3000 1400 0    60   ~ 0
UART data out options: IO27 (DO_0), UART0 (TXDO), or UART2 (U2TXD)\nIO13 options: SPI_MOSI and/or RTS
Text Notes 10000 850  0    60   ~ 0
Data bus headers
Text Notes 1900 3000 0    60   ~ 0
Indicator LEDs
$EndSCHEMATC
